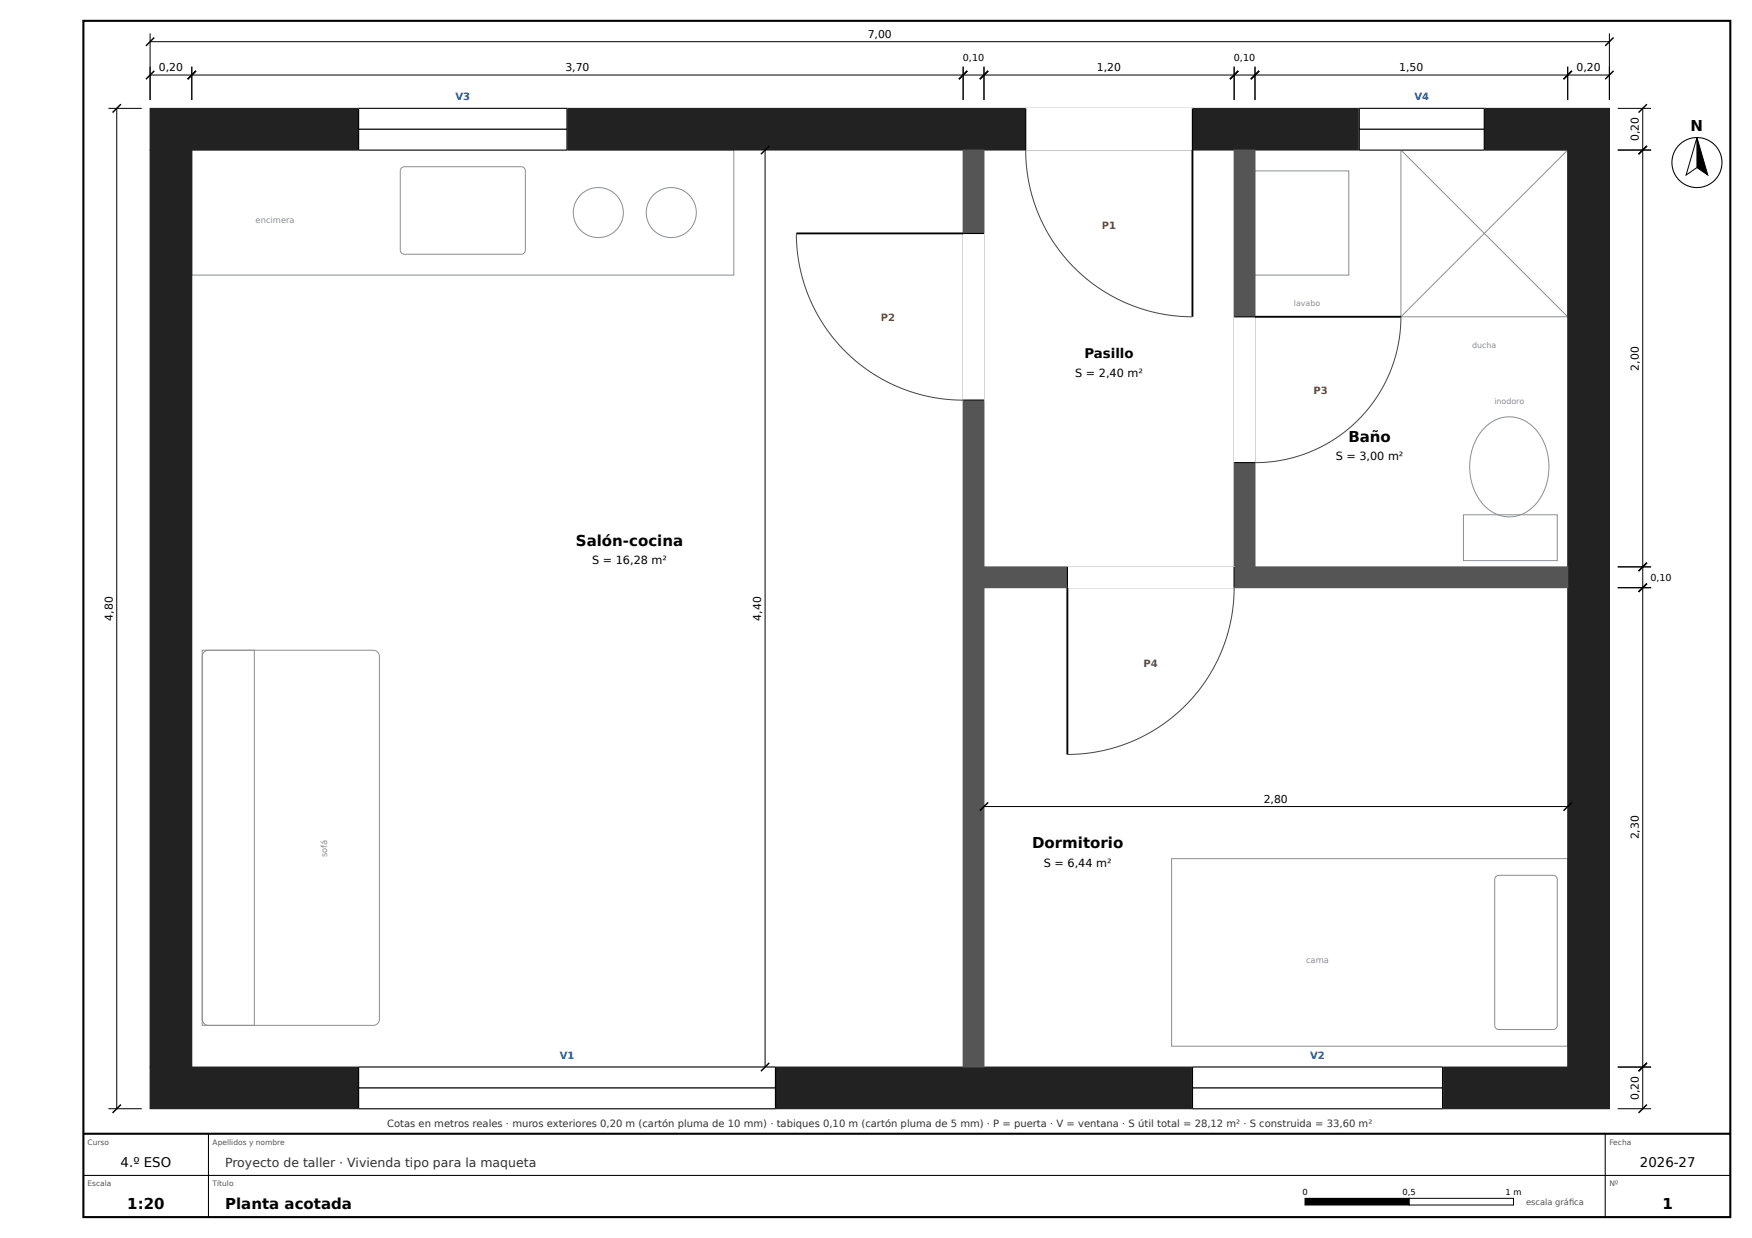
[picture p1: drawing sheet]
<svg xmlns="http://www.w3.org/2000/svg" width="420mm" height="297mm" viewBox="0 0 420 297" stroke-linecap="round" stroke-linejoin="round" font-family="sans-serif">
<path d="M20 5h395v287h-395zM20 272h395" fill="none" stroke="#000" stroke-width=".5"/>
<path d="M50 272v20M385 272v20M20 282h395" fill="none" stroke="#000" stroke-width=".25"/>
<path d="M313 287.5h25v1.6h-25z" fill="#000"/>
<path d="M313 287.5h25v1.6h-25z" fill="none" stroke="#000" stroke-width=".24"/>
<path d="M338 287.5h25v1.6h-25z" fill="#fff"/>
<path d="M338 287.5h25v1.6h-25z" fill="none" stroke="#000" stroke-width=".24"/>
<g fill="none" stroke="#8a8f94" stroke-width=".24">
<path d="M46 36h130v30h-130zM336 36h40v40h-40zM336 36l40 40M376 36l-40 40M96.3 40.3l.7-.3h28a1 1 0 0 1 1 1v19a1 1 0 0 1-1 1h-28a1 1 0 0 1-1-1v-19zM301 41h22.5v25h-22.5M356.2 102.5a8.2 8.2 0 0 1 13.1 1.9 14 14 0 0 1-2.2 17.7 8.3 8.3 0 0 1-12.6-2.7 14.2 14.2 0 0 1 1.7-16.9zM351 123.5h22.5v11h-22.5zM48.5 156h12.5v90h-12.5zM48.9 156.4l1.1-.4h39.5a1.5 1.5 0 0 1 1.5 1.5v87a1.5 1.5 0 0 1-1.5 1.5h-39.5a1.5 1.5 0 0 1-1.5-1.5v-87zM281 206h95v45h-95zM358.8 210.3l.7-.3h13a1 1 0 0 1 1 1v35a1 1 0 0 1-1 1h-13a1 1 0 0 1-1-1v-35z"/>
<circle cx="143.5" cy="51" r="6"/>
<circle cx="161" cy="51" r="6"/>
</g>
<path d="M36 26h350v10h-350z" fill="#222"/>
<path d="M36 26h350v10h-350z" fill="none" stroke="#222" stroke-width=".24"/>
<path d="M36 256h350v10h-350z" fill="#222"/>
<path d="M36 256h350v10h-350z" fill="none" stroke="#222" stroke-width=".24"/>
<path d="M36 36h10v220h-10z" fill="#222"/>
<path d="M36 36h10v220h-10z" fill="none" stroke="#222" stroke-width=".24"/>
<path d="M376 36h10v220h-10z" fill="#222"/>
<path d="M376 36h10v220h-10z" fill="none" stroke="#222" stroke-width=".24"/>
<path d="M231 36h5v220h-5z" fill="#555"/>
<path d="M231 36h5v220h-5z" fill="none" stroke="#555" stroke-width=".24"/>
<path d="M296 36h5v100h-5z" fill="#555"/>
<path d="M296 36h5v100h-5z" fill="none" stroke="#555" stroke-width=".24"/>
<path d="M236 136h140v5h-140z" fill="#555"/>
<path d="M236 136h140v5h-140z" fill="none" stroke="#555" stroke-width=".24"/>
<path d="M86 256h100v10h-100z" fill="#fff"/>
<path d="M86 256h100v10h-100z" fill="none" stroke="#fff" stroke-width=".24"/>
<path d="M86 256v10M186 256v10M86 261h100" fill="none" stroke="#000" stroke-width=".3"/>
<path d="M86 256h100M86 266h100" fill="none" stroke="#000" stroke-width=".24"/>
<path d="M286 256h60v10h-60z" fill="#fff"/>
<path d="M286 256h60v10h-60z" fill="none" stroke="#fff" stroke-width=".24"/>
<path d="M286 256v10M346 256v10M286 261h60" fill="none" stroke="#000" stroke-width=".3"/>
<path d="M286 256h60M286 266h60" fill="none" stroke="#000" stroke-width=".24"/>
<path d="M86 26h50v10h-50z" fill="#fff"/>
<path d="M86 26h50v10h-50z" fill="none" stroke="#fff" stroke-width=".24"/>
<path d="M86 26v10M86 31h50M136 26v10" fill="none" stroke="#000" stroke-width=".3"/>
<path d="M86 26h50M86 36h50" fill="none" stroke="#000" stroke-width=".24"/>
<path d="M326 26h30v10h-30z" fill="#fff"/>
<path d="M326 26h30v10h-30z" fill="none" stroke="#fff" stroke-width=".24"/>
<path d="M326 26v10M326 31h30M356 26v10" fill="none" stroke="#000" stroke-width=".3"/>
<path d="M326 26h30M326 36h30" fill="none" stroke="#000" stroke-width=".24"/>
<path d="M246 26h40v10h-40z" fill="#fff"/>
<path d="M246 26h40v10h-40z" fill="none" stroke="#fff" stroke-width=".24"/>
<path d="M246 26v10M286 26v10" fill="none" stroke="#000" stroke-width=".3"/>
<path d="M286 36v40" fill="none" stroke="#000" stroke-width=".45"/>
<path d="M246 36l.2 3.9 .6 3.9 .9 3.8 1.3 3.7 1.7 3.6 2 3.3 2.4 3.2 2.6 2.9 2.9 2.6 3.2 2.4 3.3 2 3.6 1.7 3.7 1.3 3.8 .9 3.9 .6 3.9 .2" fill="none" stroke="#444" stroke-width=".24"/>
<path d="M231 56h5v40h-5z" fill="#fff"/>
<path d="M231 56h5v40h-5z" fill="none" stroke="#fff" stroke-width=".24"/>
<path d="M231 56h5M231 96h5" fill="none" stroke="#000" stroke-width=".3"/>
<path d="M191 56h40" fill="none" stroke="#000" stroke-width=".45"/>
<path d="M191 56l.2 3.9 .6 3.9 .9 3.8 1.3 3.7 1.7 3.6 2 3.3 2.4 3.2 2.6 2.9 2.9 2.6 3.2 2.4 3.3 2 3.6 1.7 3.7 1.3 3.8 .9 3.9 .6 3.9 .2" fill="none" stroke="#444" stroke-width=".24"/>
<path d="M296 76h5v35h-5z" fill="#fff"/>
<path d="M296 76h5v35h-5z" fill="none" stroke="#fff" stroke-width=".24"/>
<path d="M296 76h5M296 111h5" fill="none" stroke="#000" stroke-width=".3"/>
<path d="M301 76h35" fill="none" stroke="#000" stroke-width=".45"/>
<path d="M336 76l-.2 3.4-.5 3.4-.8 3.4-1.2 3.2-1.4 3.1-1.8 2.9-2 2.8-2.4 2.5-2.5 2.4-2.8 2-2.9 1.8-3.1 1.4-3.2 1.2-3.4 .8-3.4 .5-3.4 .2" fill="none" stroke="#444" stroke-width=".24"/>
<path d="M256 136h40v5h-40z" fill="#fff"/>
<path d="M256 136h40v5h-40z" fill="none" stroke="#fff" stroke-width=".24"/>
<path d="M256 136v5M296 136v5" fill="none" stroke="#000" stroke-width=".3"/>
<path d="M256 141v40" fill="none" stroke="#000" stroke-width=".45"/>
<path d="M296 141l-.2 3.9-.6 3.9-.9 3.8-1.3 3.7-1.7 3.6-2 3.3-2.4 3.2-2.6 2.9-2.9 2.6-3.2 2.4-3.3 2-3.6 1.7-3.7 1.3-3.8 .9-3.9 .6-3.9 .2" fill="none" stroke="#444" stroke-width=".24"/>
<g fill="none" stroke="#000" stroke-width=".24">
<path d="M36 8v16M36 18h350M36 10h350M46 16v8M231 16v8M236 16v8M296 16v8M301 16v8M376 16v8M386 8v16M26 26h8M28 26v240"/>
<path d="M183.5 36v220M388 26h8M388 36h8M394 26v240M407 33l2.6 9-2.6-1.8zM388 136h8M388 141h8M236 193.5h140M388 256h8M26 266h8M388 266h8"/>
</g>
<g fill="none" stroke="#000" stroke-width=".35">
<path d="M37 17l-2 2M37 9l-2 2M47 17l-2 2M232 17l-2 2M237 17l-2 2M297 17l-2 2M302 17l-2 2M377 17l-2 2M387 17l-2 2M387 9l-2 2M29 25l-2 2M184.5 35l-2 2"/>
<path d="M395 25l-2 2M395 35l-2 2M395 135l-2 2M395 140l-2 2M237 192.5l-2 2M377 192.5l-2 2M184.5 255l-2 2M395 255l-2 2M29 265l-2 2M395 265l-2 2"/>
</g>
<circle cx="407" cy="39" r="6" fill="none" stroke="#000" stroke-width=".25"/>
<path d="M407 33l2.6 9-2.6-1.8z" fill="#000"/>
<path d="M407 33v7.2l-2.6 1.8z" fill="#fff"/>
<path d="M407 33v7.2l-2.6 1.8z" fill="none" stroke="#000" stroke-width=".24"/>
<g font-size="3.6">
<text x="405.5" y="31.4">N</text>
<text x="323.4" y="106">Baño</text>
<text x="138.1" y="131">Salón-cocina</text>
<text x="247.6" y="203.5">Dormitorio</text>
<text x="30.5" y="290">1:20</text>
<text x="54" y="290">Planta acotada</text>
<text x="398.7" y="290">1</text>
</g>
<g font-size="3.2">
<text x="260.1" y="86">Pasillo</text>
<text x="28.9" y="280">4.º ESO</text>
<text x="393.3" y="280">2026-27</text>
</g>
<text font-size="3" fill="#333" x="54" y="280">Proyecto de taller · Vivienda tipo para la maqueta</text>
<g font-size="2.7">
<text x="257.9" y="90.4">S = 2,40 m²</text>
<text x="320.4" y="110.4">S = 3,00 m²</text>
<text x="142" y="135.4">S = 16,28 m²</text>
<text x="250.4" y="207.9">S = 6,44 m²</text>
</g>
<g font-size="2.6">
<text x="208.1" y="9.1">7,00</text>
<text x="38.1" y="17.1">0,20</text>
<text x="135.6" y="17.1">3,70</text>
<text x="263.1" y="17.1">1,20</text>
<text x="335.6" y="17.1">1,50</text>
<text x="378.1" y="17.1">0,20</text>
<text x="393.1" y="33.9" transform="rotate(-90 393.1 33.9)">0,20</text>
<text x="393.1" y="88.9" transform="rotate(-90 393.1 88.9)">2,00</text>
<text x="27.1" y="148.9" transform="rotate(-90 27.1 148.9)">4,80</text>
<text x="182.6" y="148.9" transform="rotate(-90 182.6 148.9)">4,40</text>
<text x="303.1" y="192.6">2,80</text>
<text x="393.1" y="201.4" transform="rotate(-90 393.1 201.4)">2,30</text>
<text x="393.1" y="263.9" transform="rotate(-90 393.1 263.9)">0,20</text>
</g>
<g font-size="2.4" fill="#1d5c9f">
<text x="109.2" y="24">V3</text>
<text x="339.2" y="24">V4</text>
<text x="134.2" y="254">V1</text>
<text x="314.2" y="254">V2</text>
</g>
<g font-size="2.4" fill="#a1461a">
<text x="264.3" y="55">P1</text>
<text x="211.3" y="77">P2</text>
<text x="315" y="94.5">P3</text>
<text x="274.3" y="160">P4</text>
</g>
<text font-size="2.4" fill="#333" x="92.8" y="270.3">Cotas en metros reales · muros exteriores 0,20 m (cartón pluma de 10 mm) · tabiques 0,10 m (cartón pluma de 5 mm) · P = puerta · V = ventana · S útil total = 28,12 m² · S construida = 33,60 m²</text>
<g font-size="2.3">
<text x="230.9" y="14.6">0,10</text>
<text x="295.9" y="14.6">0,10</text>
<text x="395.8" y="139.3">0,10</text>
</g>
<g font-size="2" fill="#8a8f94">
<text x="61.3" y="53.5">encimera</text>
<text x="78.5" y="205.6" transform="rotate(-90 78.5 205.6)">sofá</text>
<text x="313.3" y="231">cama</text>
</g>
<g font-size="2">
<text x="312.4" y="286.7">0</text>
<text x="336.4" y="286.7">0,5</text>
<text x="361.1" y="286.7">1 m</text>
</g>
<text font-size="2" fill="#555" x="366" y="289.1">escala gráfi ca</text>
<g font-size="1.9" fill="#8a8f94">
<text x="310.3" y="73.5">lavabo</text>
<text x="353.1" y="83.5">ducha</text>
<text x="358.4" y="97">inodoro</text>
</g>
<g font-size="1.8" fill="#555">
<text x="21" y="274.6">Curso</text>
<text x="51" y="274.6">Apellidos y nombre</text>
<text x="386" y="274.6">Fecha</text>
<text x="21" y="284.6">Escala</text>
<text x="51" y="284.6">Título</text>
<text x="386" y="284.6">Nº</text>
</g>
</svg>
